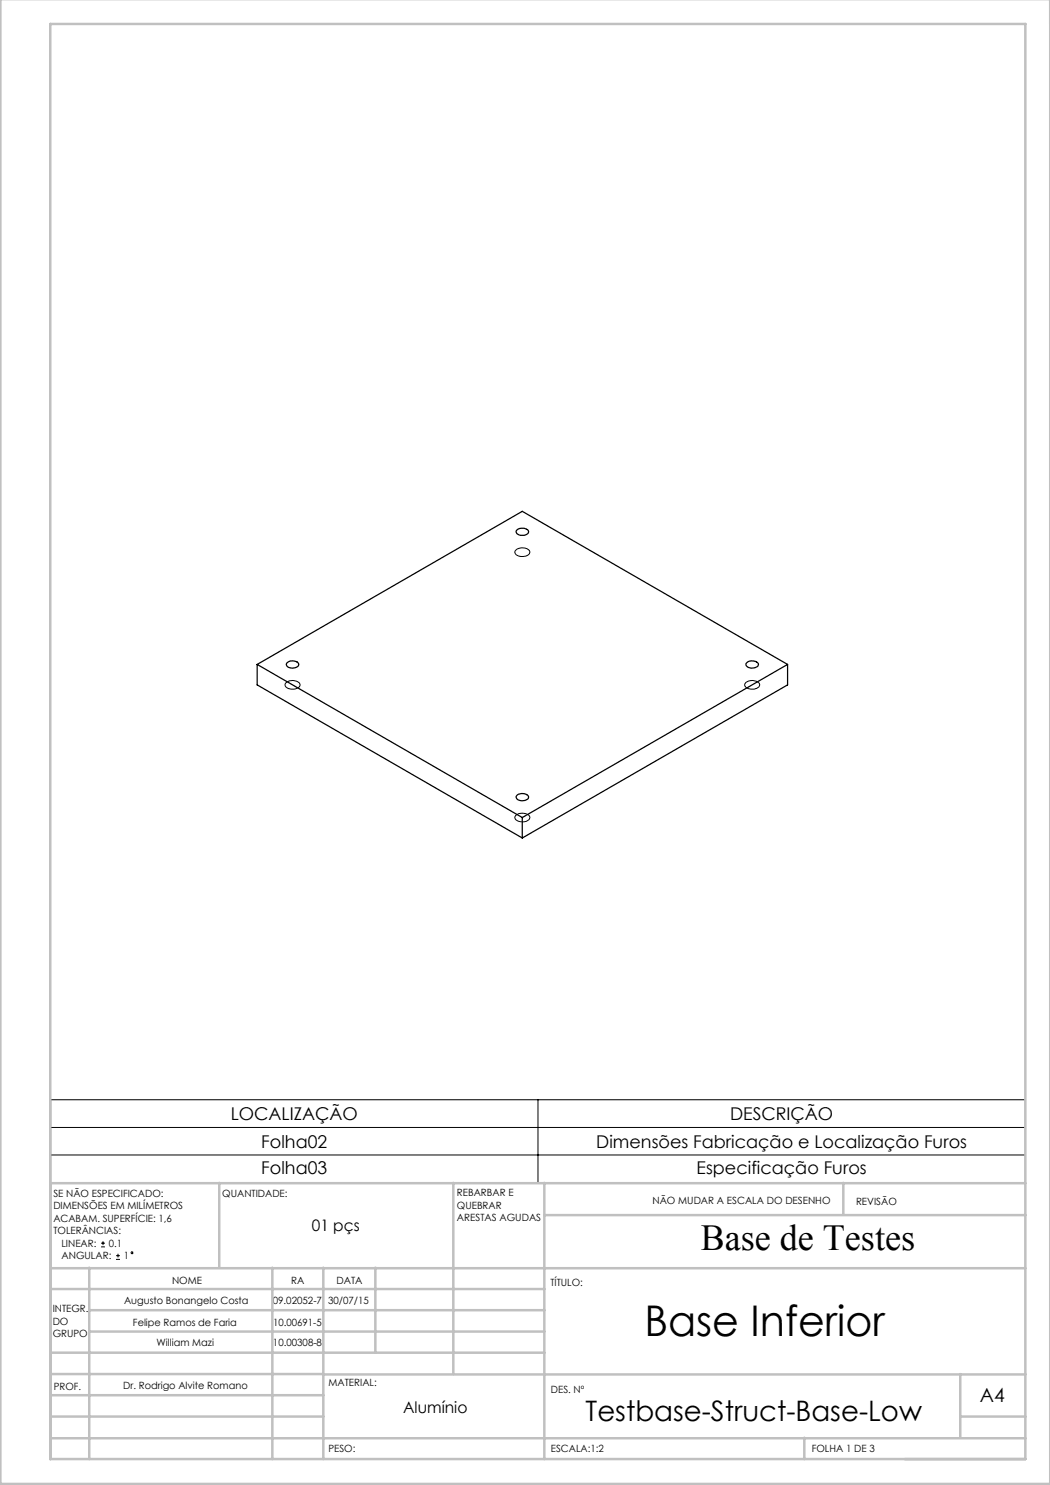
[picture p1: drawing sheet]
<svg xmlns="http://www.w3.org/2000/svg" width="210mm" height="297mm" viewBox="0 0 210 297" stroke-linecap="round" stroke-linejoin="round" font-family="sans-serif">
<g fill="none" stroke="#000" stroke-width=".2">
<path d="M103.2 110a1.93 1.93 0 0 1 2.8 .4 1.55 1.55 0 0 1-2.2 .8l-.6-.3a.59 .59 0 0 1 0-.9zM57.2 136.6a1.93 1.93 0 0 1 2.8 .3 1.53 1.53 0 0 1-2.1 .9l-.7-.4a.59 .59 0 0 1 0-.8zM149.2 136.5a1.94 1.94 0 0 1 2.7 .4 1.55 1.55 0 0 1-2.1 .9l-.6-.4a.61 .61 0 0 1 0-.9zM103.2 163.1a1.93 1.93 0 0 1 2.8 .3 1.55 1.55 0 0 1-2.2 .9l-.6-.3a.59 .59 0 0 1 0-.9zM10.1 220h195v16.5h-195zM107.6 220v16.5M10.1 225.5h195M10.1 231h195M20.2 249.4h.8M20.2 248.6h.8M20.6 248.2v.8M23.2 251.9h.8"/>
<path d="M23.2 251.1h.8M23.6 250.8v.7"/>
<circle cx="26.4" cy="250.5" r=".19"/>
</g>
<g fill="none" stroke="#c0c0c0" stroke-width=".5">
<path d="M.1 -.1v296.9h209.9v-296.9M10.1 4.8h195v287h-195zM10.1 236.6h195M43.9 236.6v16.9M90.7 236.6v38.2M108.9 236.6v55.2M168.7 236.6v6.3M10.1 257.8h98.8M10.1 253.6h195M17.9 253.5v38.3M54.5 253.5v38.3M64.7 253.5v38.3"/>
<path d="M75.1 253.5v17M108.9 243h96.2M10.1 270.5h98.8M10.1 279h54.6M10.1 274.8h54.6M17.9 266.3h91M17.9 262h91M64.7 274.9h140.4M192.1 274.8v12.7M10.1 283.3h54.6M10.1 287.7h195M160.9 287.5v4.3"/>
<path d="M192.1 283.3h13"/>
</g>
<path d="M103.5 105.9a1.56 1.56 0 0 1 2.2 .4 1.44 1.44 0 0 1-2.5 .1zM51.4 132.9v4.1l53.1 30.6M51.4 132.9l53.1 30.6M51.4 132.9l53.1-30.6 53 30.6M57.4 132.6a1.6 1.6 0 0 1 2.4 .3 1.37 1.37 0 0 1-1.9 .6l-.6-.4zM149.3 132.6a1.61 1.61 0 0 1 2.4 .3 1.37 1.37 0 0 1-1.9 .6l-.6-.4zM157.5 132.9l-53 30.6M157.5 132.9v4.1l-53 30.6M103.5 159a1.59 1.59 0 0 1 2.2 .4 1.37 1.37 0 0 1-1.9 .7l-.5-.5a.43 .43 0 0 1 .2-.6zM104.5 163.5v4.1" fill="none" stroke="#000" stroke-width=".25"/>
<text font-size="8.5" x="128.9" y="267.2">Base Inferior</text>
<text font-size="7.3" x="140.1" y="249.9">Base de Testes</text>
<text font-size="5.6" x="117.1" y="284.2">Testbase-Struct-Base-Low</text>
<text font-size="3.9" x="196" y="280.4">A4</text>
<g font-size="3.5">
<text x="46.1" y="224">LOCALIZAÇÃO</text>
<text x="146" y="224">DESCRIÇÃO</text>
<text x="52.3" y="229.6">Folha02</text>
<text x="119.3" y="229.6">Dimensões Fabricação e Localização Furos</text>
<text x="52.3" y="234.8">Folha03</text>
<text x="139.3" y="234.8">Especificação Furos</text>
</g>
<g font-size="3.2">
<text x="62.4" y="246.2">01 pçs</text>
<text x="80.6" y="282.7">Alumínio</text>
</g>
<g font-size="2">
<text x="10.7" y="239.4">SE NÃO ESPECIFICADO:</text>
<text x="44.4" y="239.4">QUANTIDADE:</text>
<text x="91.4" y="239.3">REBARBAR E</text>
<text x="10.7" y="241.9">DIMENSÕES EM MILÍMETROS</text>
<text x="10.7" y="244.4">ACABAM. SUPERFÍCIE: 1,6</text>
<text x="91.4" y="241.8">QUEBRAR</text>
<text x="91.4" y="244.3">ARESTAS AGUDAS</text>
<text x="130.5" y="240.8">NÃO MUDAR A ESCALA DO DESENHO</text>
<text x="171.2" y="241">REVISÃO</text>
<text x="10.7" y="246.9">TOLERÂNCIAS:</text>
<text x="12.3" y="249.4">LINEAR:</text>
<text x="12.3" y="251.9">ANGULAR:</text>
<text x="21.8" y="249.4">0.1</text>
<text x="24.8" y="251.9">1</text>
<text x="34.4" y="256.8">NOME</text>
<text x="58.3" y="256.7">RA</text>
<text x="67.3" y="256.7">DATA</text>
<text x="110.1" y="257.1">TÍTULO:</text>
<text x="10.5" y="262.4">INTEGR.</text>
<text x="24.8" y="260.9">Augusto Bonangelo Costa</text>
<text x="54.5" y="260.7">09.02052-7</text>
<text x="65.6" y="260.7">30/07/15</text>
<text x="10.5" y="264.9">DO</text>
<text x="10.5" y="267.4">GRUPO</text>
<text x="26.6" y="265.1">Felipe Ramos de Faria</text>
<text x="31.3" y="269.2">William Mazi</text>
<text x="54.6" y="269.2">10.00308-8</text>
<text x="54.6" y="265.1">10.00691-5</text>
<text x="10.7" y="277.9">PROF.</text>
<text x="24.6" y="277.8">Dr. Rodrigo Alvite Romano</text>
<text x="65.7" y="277.3">MATERIAL:</text>
<text x="110.2" y="278.5">DES. Nº</text>
<text x="65.7" y="290.3">PESO:</text>
<text x="110.2" y="290.5">ESCALA:1:2</text>
<text x="162.4" y="290.4">FOLHA 1 DE 3</text>
</g>
</svg>
